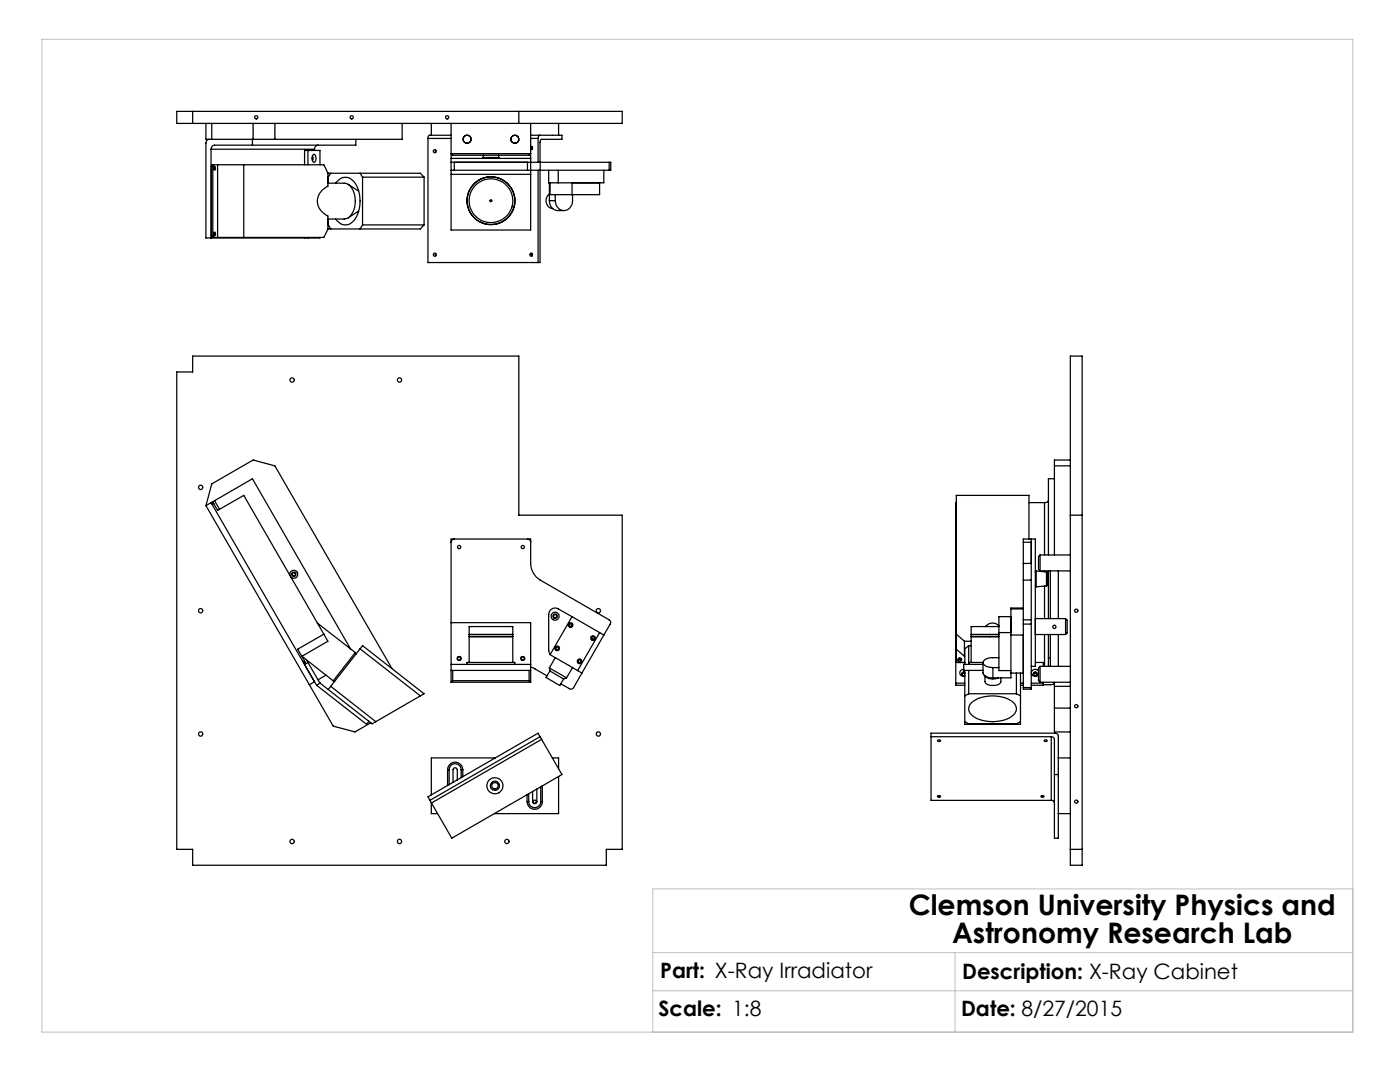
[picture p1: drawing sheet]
<svg xmlns="http://www.w3.org/2000/svg" width="279mm" height="216mm" viewBox="0 0 279 216" stroke-linecap="round" stroke-linejoin="round" font-family="sans-serif">
<path d="M8.4 7.8h261.6v198.2h-261.6zM270 177.4h-139.7v28.6M130.3 190.1h139.7M130.3 197.7h139.7M190.6 190.1v15.9" fill="none" stroke="#c0c0c0" stroke-width=".2"/>
<g fill="none" stroke="#000" stroke-width=".25">
<path d="M35.3 22.2h88.9v2.4h-88.9zM38.5 22.2v2.4M41.1 24.6v3.2h39.2v-3.2M41.8 27.8a.73 .73 0 0 0-.7 .8v18.9h22.8v-.1M42.1 29.8v17.7M42.1 29.8h20.7M42.2 33.2l.1-.3h22.3l.8 1.6v2.6a3.2 3.2 0 0 0-2.1 3 3.2 3.2 0 0 0 2.1 3v2.6M42.2 33.2h.3M42.2 33.2v13.9M42.3 24.6v3.2M42.5 33.2v13.9M42.7 32.9l-.2 .3"/>
<path d="M42.7 33.4v.4M42.8 33.2a.38 .38 0 0 1 .2 .4 .38 .38 0 0 1-.2 .3l-.1-.2zM43.4 32.9v14.5M48.6 32.9v14.5M50.4 27.8v1.2M50.5 24.6v3.2M54.9 24.6v3.2M60.8 32.9v-2.9h3.1v2.9M61.5 30v2.9M62.3 31.2a.6 .6 0 0 1 0 .8M62.6 30.8a.88 .88 0 0 1 .5 .8 .88 .88 0 0 1-.5 .8 1.15 1.15 0 0 1 0-1.6zM62.8 29.8v.2"/>
<path d="M63.5 29a.79 .79 0 0 0-.7 .8M65.4 36.5h3.3a2.71 2.71 0 0 1 2.1 2.5 4.4 4.4 0 0 1-1.4 4.5l-.7 .2h-3.3M65.4 34.6h18.5l.7 .7M66 34.6l-.5 .7v1.2M67 36.5a2.2 2.2 0 0 1 2-1.1 2.2 2.2 0 0 1 1.9 1.3 6.9 6.9 0 0 1-.3 7.3 2.15 2.15 0 0 1-3.6-.3M69.5 36.8l2.1 1.3M71 27.8v1.2h-28.2a.79 .79 0 0 0-.7 .8M71.9 34.6l.5 .7M72.4 35.3h12.2M72.4 35.3v9.6M84.6 35.3v9.6M85.4 27.6v24.8h22.4v-18.4"/>
<path d="M85.4 27.6h4.6M86.1 24.6v2.4M87 30v.4M90 34h.7M90 32.4h17.8M90 27h-4.3l-.2 .2-.1 .4M90 24.6v21.3h15.9v-21.3M90 34.8h15.9M90 31.6h15.9M90 30.7h15.9l-.3 .3h-15.3zM90.7 34h14.6M90.7 32.4v1.6"/>
<path d="M96.4 31.4l.2 .2M96.4 31.4h3.2M96.4 31v.4M99.5 31l.1 .4M99.6 31.4l-.2 .2M103.5 22.2v2.4M105.3 34h2.5M105.3 32.4v1.6M105.9 27h6.2v.8h-4l-.2 .1-.1 .5v4M105.9 29.2a.31 .31 0 0 1 .4 .3 .31 .31 0 0 1-.4 .3M105.9 27.6h1.5M106.2 29.3v.5"/>
<path d="M107.4 27.6v4.8M107.4 34v18.4M107.7 27l-.2 .2-.1 .4M107.8 32.4h13.8M107.8 34h13.8M107.8 32.4v1.6M109.5 34v2.5h1.9M109.6 38.7a1.62 1.62 0 0 0-.6 1.7 1.62 1.62 0 0 0 1.3 1.2M109.6 36.5v3.5M109.8 36.5v2.3h9.9v-2.3M110.8 38.8v1.2M111.4 34v2.5"/>
<path d="M111.5 24.6v2.4M114.2 36.5v2.3M114.3 38.8a3.1 3.1 0 0 1-.7 2.8 1.73 1.73 0 0 1-1.9 .2 1.73 1.73 0 0 1-.9-1.8M120.5 34v2.5h-9.1M121.6 32.4h.3v1.6h-.3M121.6 32.4v1.6M42.2 47.1h.3M42.5 47.1l.2 .3M42.7 46.5v.3M42.7 46.5v.4M42.8 46.3a.38 .38 0 0 1 .2 .4 .38 .38 0 0 1-.2 .3l-.1-.2zM60.8 47.4v.1"/>
<path d="M61.5 47.4v.1M65.4 45.7l-.8 1.7h-22.3l-.1-.3M65.5 43.7v1.2l.5 .8M71.6 42.1l-2.1 1.4M72.4 44.9l-.5 .8M72.4 44.9h12.2M84.6 44.9l-.7 .8h-18.5M87 50.6v.4M106.2 50.6v.4M109.6 40a1.84 1.84 0 0 0 1.7 2h1.2M109.6 40h1.2M35.3 74.2h3.2v-3.2h65v31.8h20.7v66.7h-3.2v3.1h-82.5v-3.1h-3.2z"/>
<path d="M213.6 71h2.4v101.6h-2.4zM42.8 99.9l-.7 .4M42.8 99.9l7.6-4.4 19.6 34M42.8 99.9l1 1.7M209.2 99.9a.64 .64 0 0 1-.7 .4M210.4 95.5h-1.2v15.2M210.4 93h3.2M213.6 91.8h-3.2v18.9M41.1 100.9l20.6 35.7M41.1 100.9l1.2-4.3 8.2-4.8 4.4 1.2 23.3 40.4M42.1 100.3l-1 .6M42.1 100.3l20.7 35.7-1.1 .6"/>
<path d="M42.2 100.4l.3-.2 .2 .3M42.7 100.5l.7 1.3 5.2-3 16.8 29.2-5.1 3 6.2 4.9M42.7 100.5l-.4 .1M57.9 114.9a.81 .81 0 0 1 .7-1.1 .81 .81 0 0 1 .7 1.1 .81 .81 0 0 1-1.3 .2M90.7 107.6l-.4 .1-.3 .5M105.3 107.6a.66 .66 0 0 1 .6 .6M190.9 100.3h-.2v36.4h1.8M204.2 112.4v3.3M204.2 108.2v-.6h2.4v25.4h-.8M204.2 108.2v4.2M204.2 115.7v8M204.2 115.7h1.6"/>
<path d="M204.2 112.4h1.6M204.2 108.2h1.6M205.4 107.6v-8.8h-14.5v33.4M205.4 100.3h3.1M205.8 112.4v3.3M205.8 107.6v4.8M205.8 115.7v8M206.6 116.9l.2 .2M206.8 113.9l-.2 .2M206.8 113.9v3.2M206.8 113.9l2 .2M207.6 113.9h6"/>
<path d="M207.6 110.7v3.2M207.6 110.7h6M207.6 110.7l-.3 .4v2.5l.3 .3M208.5 100.3v10.4M208.5 113.9v.2M208.5 116.9v6.5M208.8 114.1l.2 .1v2.6l-.2 .1M208.8 114.1v2.8M208.8 116.9l-2 .2M209.2 113.9v9.5M209.6 113.9v9.5M211.2 113.9v9.5"/>
<path d="M213.6 102.8h2.4M60.8 131.9l.2 .3-.4 .2M60.8 131.9l-.3 .2M61.2 131.7l.3 .5M61.5 132.2l-.7 .4 2.4 4.1M61.5 132.2l2.4 4.1-.7 .4M61.7 136.6l4.8 8.3 4.3 1.1 3.2-1.8M63.2 136.7l10 7.8 .4-.6M63.3 124.3l7.6 5.9M63.7 136.2l9.9 7.7M64.6 126.5l-5.2 3 1.4 2.4M65.1 134.7l-1.6 .9"/>
<path d="M66 136.9l9 7.1M66 136.9l-.5 .7M66.5 135.9h.3M70.9 130.2l-4.4 5.7M70.9 130.2l.1 .3M71.9 129.5l-5.9 7.4M71.9 129.5l12 9.4M71.9 129.5l.5-.7 12.2 9.6-.7 .5M83.9 138.9l-8.9 5.1M90 133.8h15.9M90 132.6h15.9M90 124.2h15.9v11.9"/>
<path d="M90 136.1h15.9M90.3 133.8v2M90.3 135.8l-.3 .3M90.3 135.8h15.3M93.2 132.6v-.4h9.5v.4M93.6 132.2v-7.2h8.7v7.2M93.6 126.6h8.7zM93.6 127h8.7M102.3 127h.1M102.3 126.6h.1M105.6 133.8v2M105.6 135.8l.3 .3"/>
<path d="M105.9 133.1l.7 .2 2.6 1.6M109.6 133.3l3.5 2M109.6 133.3l.1 .6M109.7 133.9l2.8 1.6M109.7 133.9l-.7 1.3 2.1 1.3 .6 .3 .8-1.3M110.8 131.2l3.5 2M110.8 131.2l-1.2 2.1M113.1 135.3l-.6 .2M114.2 123l-2.8-1.5a1.27 1.27 0 0 0-1.9 1.1v7.1l.3 .9M114.2 123l-4.4 7.6 1 .6M114.2 123l5.5 3.2M114.3 133.2l-1.2 2.1"/>
<path d="M114.3 133.2l1 .6M115.3 133.8l.8 .5M119.7 126.2l.8 .5M119.7 126.2l-4.4 7.6M120.5 126.7l1.3-2.2a.6 .6 0 0 0-.2-.8l-13.8-8a4 4 0 0 1-1.9-3.3v-4.8h-15.9v28.5M120.5 126.7l-6 10.5a.62 .62 0 0 1-.9 .2l-1.7-.9M190.7 132.2h1.8M190.7 136.3h1.8M190.9 131.9v.2l.3 .1M190.9 126.5l1.6 1.5M190.9 129.5l1.6 1.5M191.2 132.2h.1"/>
<path d="M191.5 131.4l-.3 .3M191.5 131.4l.4 .3M191.5 131.5l-.3 .3M191.5 131.5l.3 .1v.2M192.3 133.6a.72 .72 0 0 0-.7 .8 .72 .72 0 0 0 .9 .5M192.5 128v3M192.5 128h1.3M192.5 131h.1M192.5 134.1a.41 .41 0 0 0-.6 .4 .41 .41 0 0 0 .6 .3M192.5 134.3h-.3l-.3 .2M192.5 134.4h-.4l-.1 .3M192.5 133.8v10.7h11.2v-10.2"/>
<path d="M193.3 128.8l-.8 .7v3.1M193.3 138.4l-.8 .5M193.3 138.4h9.5M193.3 128.8v3.8M193.3 133.8v4.6M193.3 128.8h.5M193.8 126.6h5.6zM193.8 127h5.6M196.2 132.2h-2.8v.4M196.2 132.2v2.3l.7 .5 1.3 .3M196.2 132.6h-3.9v1.2h3.9M196.4 134.8a2.44 2.44 0 0 0 2.8 .5"/>
<path d="M196.6 134.9v1.1a1.98 1.98 0 0 0 2.6 .6l.5-.5v-.8M198.2 133.2v2.1M198.2 133.2h1.2M199.4 125h-5.6v7.2M199.4 124.8a1.85 1.85 0 0 0-2.8 .2M199.4 131.2a4.7 4.7 0 0 0-2.8 .4 .74 .74 0 0 0-.4 .8 .74 .74 0 0 0 .7 .6l1.3 .2M199.4 126.2h2.4M201.8 134.3h2.4M201.8 121.5v13.8h-3.6M201.8 126.7h2.4M201.8 121.5h2.4M201.8 123h-2.4v10.8h2.4"/>
<path d="M202.8 138.4l.9 .5M202.8 134.3v4.1M203.7 136.3h.5M203.7 136.7h.5M204.2 121.3h-2.4v.2M204.2 123.7v.8M204.2 137.2v.3h1.6v-.3M204.2 124.5v12.7M204.2 123.7h1.6M204.2 124.5h1.6M204.2 137.2h1.6M205.8 123.7v.8"/>
<path d="M205.8 134.3a.86 .86 0 0 0 1.5 .4M205.8 124.5v12.7M205.8 136.3h2.4M206.2 134.5a.46 .46 0 0 1 .4-.2 .46 .46 0 0 1 .4 .2M206.3 134.7a.32 .32 0 0 1 .3-.3 .32 .32 0 0 1 .3 .3M206.6 126.6h6.1M206.6 132.2h1.6v.8M206.6 123.4h6.1M207.3 133.8a.84 .84 0 0 0-1.5 .4M207.6 136.1h6M207.6 133h6M207.6 133v3.1"/>
<path d="M207.6 133l-.3 .3v2.5l.3 .3M208.2 136.1v.6h-2.4M208.5 126.6v6.4M209.2 126.6v6.4M209.2 131.3h.4M209.6 126.6v6.4M210.4 136.2a.73 .73 0 0 1-.8 .4h-1.4M210.4 136.1v9.9h3.2M210.4 136.9h3.2M211.2 126.6v6.4M212.7 123.4v3.2M212.7 123.4l.3 .4v2.5l-.3 .3"/>
<path d="M73.6 143.9l.7 .5 .7-.4M85.8 159.7l.3 .5M89.3 153.6a1.52 1.52 0 0 1 1.5-1.5 1.52 1.52 0 0 1 1.6 1.5M89.3 153.6h.3M89.3 153.6v3.1M89.6 153.6a1.2 1.2 0 0 1 1.2-1.2 1.2 1.2 0 0 1 1.2 1.2M89.6 153.6v3M91.3 155.6v-2a.42 .42 0 0 0-.5-.4 .42 .42 0 0 0-.4 .4v2.5M92 153.6v1.6M92 153.6h.4M92.4 153.6v1.4M98.9 151.2h-12.8v7.4"/>
<path d="M105.2 159.9a1.52 1.52 0 0 0 1.5 1.6 1.52 1.52 0 0 0 1.5-1.6M105.2 159.9h.3M105.2 158.6v1.3M105.5 159.9a1.2 1.2 0 0 0 1.2 1.3 1.2 1.2 0 0 0 1.2-1.3M105.5 158.4v1.5M107.1 157.4v2.5a.42 .42 0 0 1-.4 .5 .42 .42 0 0 1-.4-.5v-2M107.8 147l.3 .5M107.8 147l-22 12.7M107.8 147l-.4-.7-22 12.7 .4 .7M107.9 159.9h.3M107.9 157v2.9M108.1 147.5l-22 12.7"/>
<path d="M108.1 147.5l4 7.1-21.9 12.7-4.1-7.1M108.2 156.8v3.1M110.2 151.2h1.3v2.2M111.5 154.9v7.4h-12.8M185.8 147h24M187.2 158.8l.5 .1a.32 .32 0 0 1-.3 .2 .32 .32 0 0 1-.3-.2zM187.2 147.7h.5a.32 .32 0 0 1-.3 .3 .32 .32 0 0 1-.3-.3zM192.5 144l.8 .4h9.5l.9-.4M193.7 140.4a7.1 7.1 0 0 1 7.7-.8 1.85 1.85 0 0 1 1.1 2.8 6.9 6.9 0 0 1-6.8 1.3 2.85 2.85 0 0 1-2.4-2.3zM207.8 158.8l.6 .1a.32 .32 0 0 1-.3 .2 .32 .32 0 0 1-.3-.2zM208.5 147.7h.5a.32 .32 0 0 1-.3 .3 .32 .32 0 0 1-.3-.3zM209.8 147a.55 .55 0 0 1 .6 .5v19.8h.8v-20.4a.61 .61 0 0 0-.6-.6h-24.8v13.4h24"/>
<path d="M209.8 159.7a.55 .55 0 0 1 .6 .5M209.8 147v12.7M210.4 154.6h.8M210.4 141.3h3.2M211.2 151.2h2.4M86.1 160.2v2.1h1.2M211.2 162.3h2.4M213.6 169.5h2.4"/>
<circle cx="51.1" cy="23.4" r=".33"/>
<circle cx="70.2" cy="23.4" r=".33"/>
<circle cx="86.8" cy="30.2" r=".3"/>
<circle cx="89.2" cy="23.4" r=".33"/>
<circle cx="93.2" cy="27.8" r=".8"/>
<circle cx="102.7" cy="27.8" r=".8"/>
<circle cx="102.8" cy="27.8" r=".79"/>
<circle cx="86.8" cy="50.8" r=".3"/>
<circle cx="98" cy="40.1" r="4.8"/>
<circle cx="98" cy="40.1" r=".19"/>
<circle cx="98" cy="40" r="4.4"/>
<circle cx="106" cy="50.8" r=".3"/>
<circle cx="58.3" cy="75.8" r=".43"/>
<circle cx="79.7" cy="75.8" r=".43"/>
<circle cx="40" cy="97.2" r=".43"/>
<circle cx="58.6" cy="114.6" r=".32"/>
<circle cx="58.6" cy="114.6" r=".44"/>
<circle cx="91.6" cy="109.2" r=".32"/>
<circle cx="104.3" cy="109.2" r=".32"/>
<circle cx="40" cy="121.9" r=".43"/>
<circle cx="91.6" cy="131.4" r=".41"/>
<circle cx="91.6" cy="131.4" r=".32"/>
<circle cx="104.3" cy="131.4" r=".41"/>
<circle cx="104.3" cy="131.4" r=".32"/>
<circle cx="110.8" cy="123" r=".8"/>
<circle cx="110.8" cy="122.9" r=".45"/>
<circle cx="110.8" cy="122.9" r=".32"/>
<circle cx="111.2" cy="129.4" r=".26"/>
<circle cx="111.2" cy="129.4" r=".46"/>
<circle cx="113.9" cy="124.7" r=".25"/>
<circle cx="113.9" cy="124.7" r=".46"/>
<circle cx="115.7" cy="132" r=".27"/>
<circle cx="115.7" cy="132" r=".47"/>
<circle cx="118.4" cy="127.3" r=".25"/>
<circle cx="118.4" cy="127.3" r=".47"/>
<circle cx="119.4" cy="121.9" r=".43"/>
<circle cx="191.5" cy="131.6" r=".35"/>
<circle cx="206.6" cy="134.5" r=".39"/>
<circle cx="210.4" cy="125.1" r=".32"/>
<circle cx="214.8" cy="121.9" r=".33"/>
<circle cx="40" cy="146.5" r=".43"/>
<circle cx="98.8" cy="156.8" r=".91"/>
<circle cx="98.8" cy="156.8" r="1.62"/>
<circle cx="98.8" cy="156.8" r=".64"/>
<circle cx="106.7" cy="160" r=".32"/>
<circle cx="119.4" cy="146.5" r=".43"/>
<circle cx="214.8" cy="160" r=".33"/>
<circle cx="214.8" cy="140.9" r=".33"/>
<circle cx="58.3" cy="167.9" r=".43"/>
<circle cx="79.7" cy="167.9" r=".43"/>
<circle cx="101.2" cy="167.9" r=".43"/>
</g>
<g font-size="5.6">
<text x="181.4" y="182.5">Clemson University Physics and</text>
<text x="190" y="188.2">Astronomy Research Lab</text>
</g>
<g font-size="4.2">
<text x="131.7" y="195.1">Part: X-Ray Irradiator</text>
<text x="192" y="195.3">Description: X-Ray Cabinet</text>
<text x="131.4" y="202.8">Scale: 1:8</text>
<text x="191.8" y="202.8">Date: 8/27/2015</text>
</g>
</svg>
